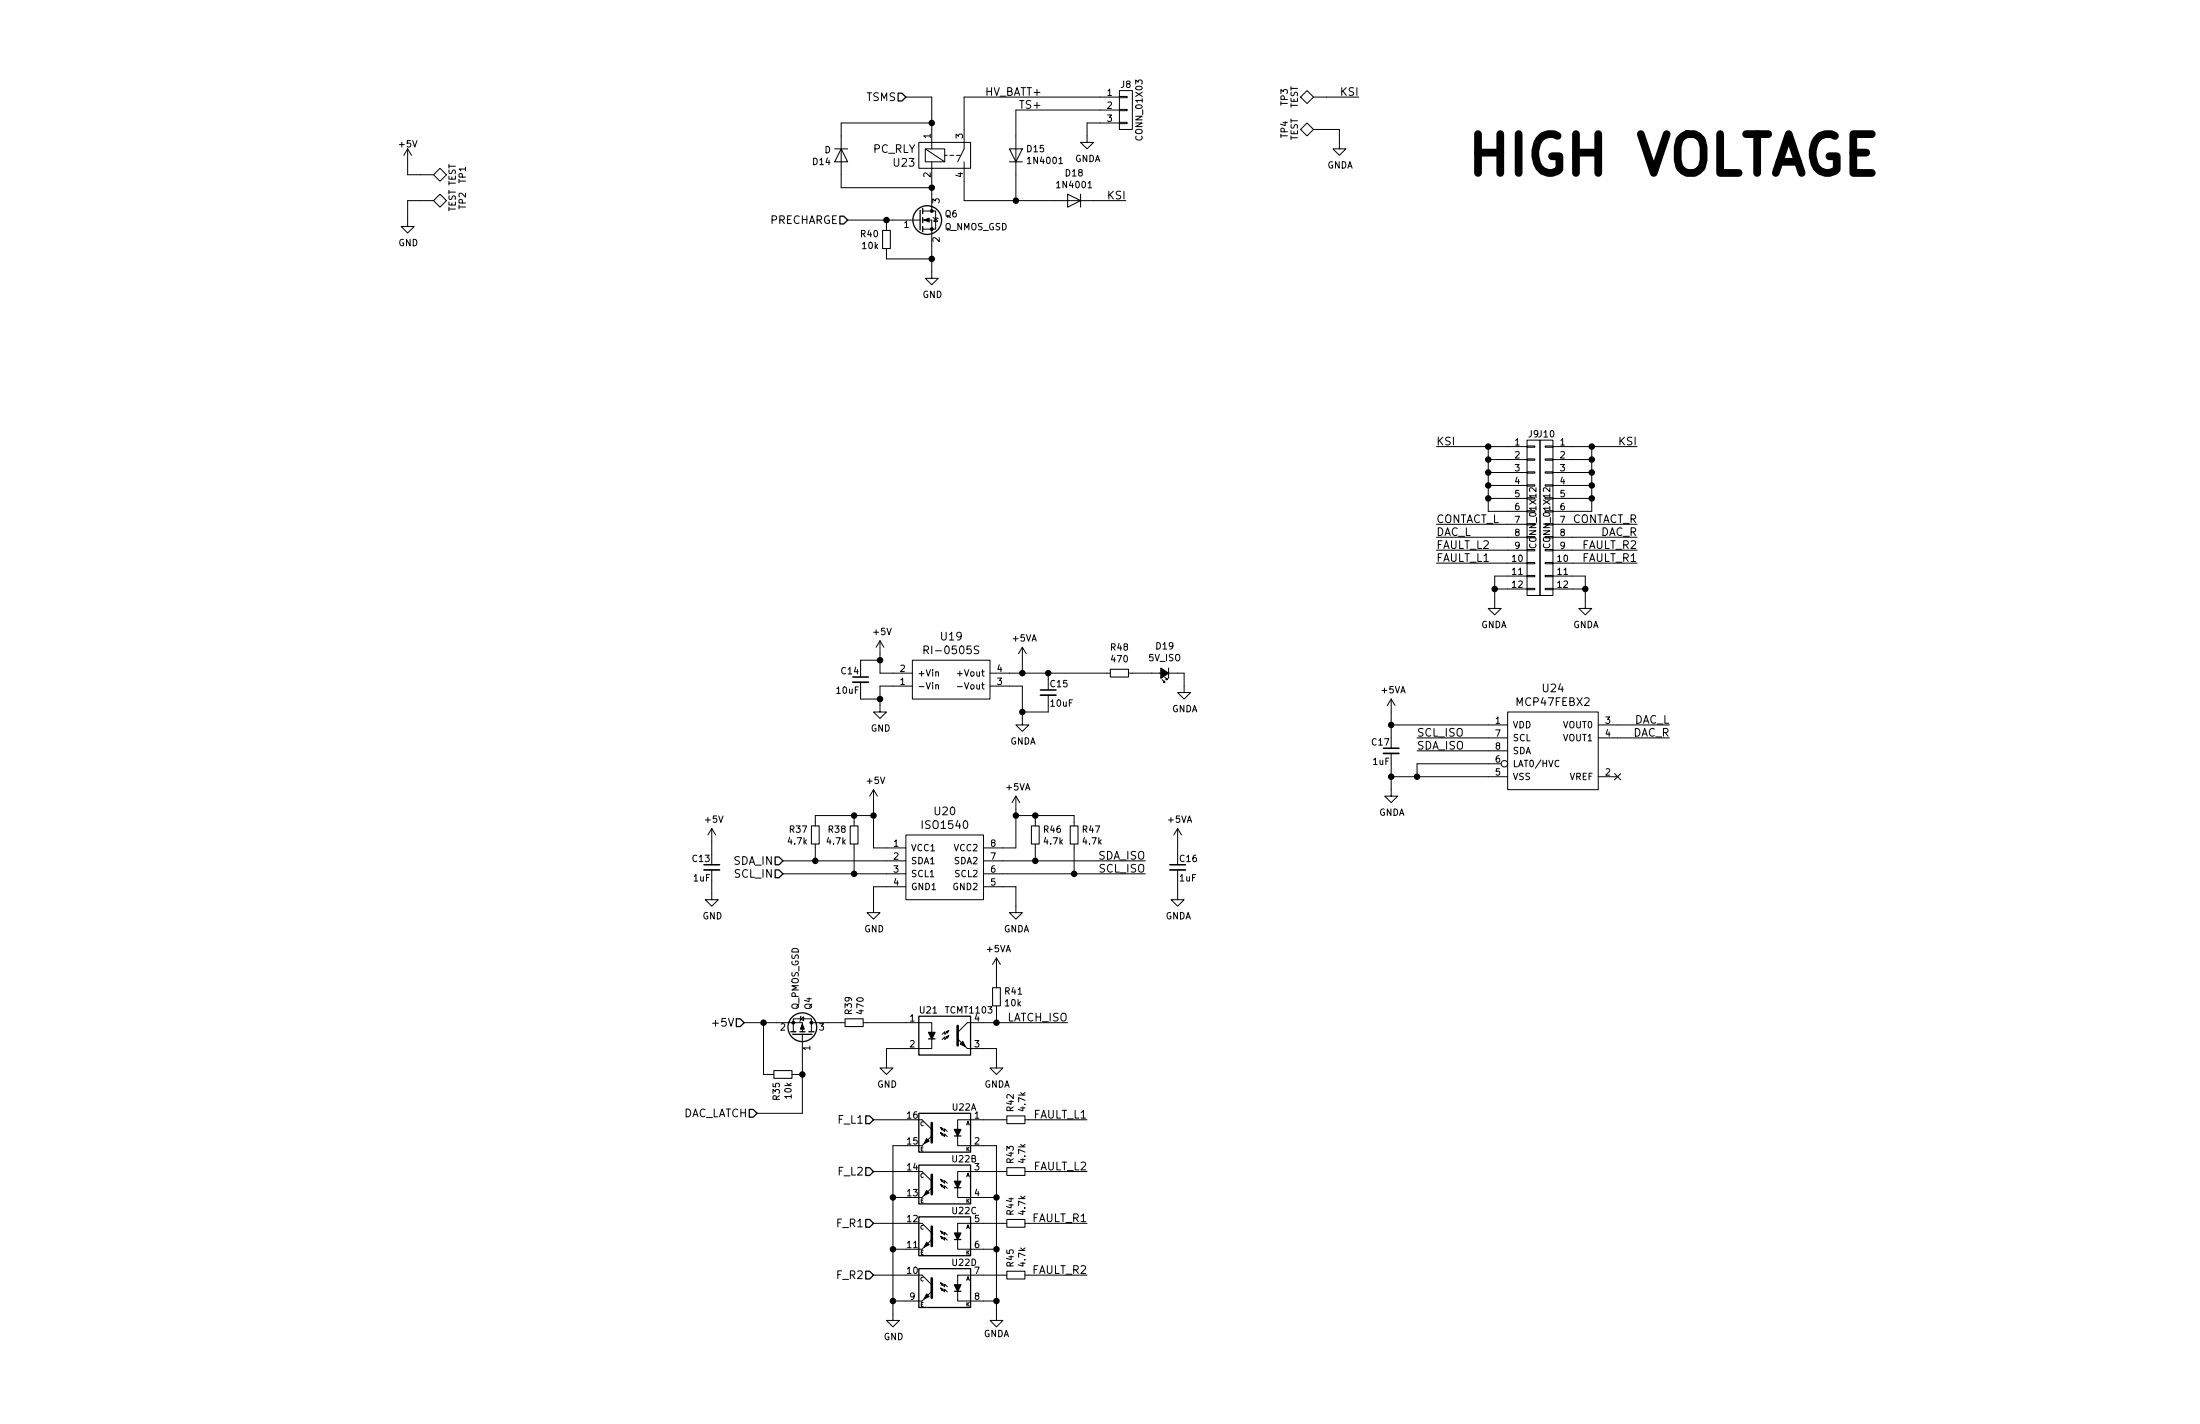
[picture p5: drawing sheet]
EESchema Schematic File Version 2
LIBS:VehicleController-rescue
LIBS:UNCAMotorsports
LIBS:power
LIBS:device
LIBS:transistors
LIBS:conn
LIBS:linear
LIBS:regul
LIBS:74xx
LIBS:cmos4000
LIBS:adc-dac
LIBS:memory
LIBS:xilinx
LIBS:microcontrollers
LIBS:dsp
LIBS:microchip
LIBS:analog_switches
LIBS:motorola
LIBS:texas
LIBS:intel
LIBS:audio
LIBS:interface
LIBS:digital-audio
LIBS:philips
LIBS:display
LIBS:cypress
LIBS:siliconi
LIBS:opto
LIBS:atmel
LIBS:contrib
LIBS:valves
LIBS:Common-Parts-Library-CPL
LIBS:relays
LIBS:SystemBlocks
LIBS:dc-dc
LIBS:Power_Management
LIBS:switches
LIBS:VehicleController-cache
EELAYER 25 0
EELAYER END
$Descr B 17000 11000
encoding utf-8
Sheet 5 5
Title "Vehicle Controller"
Date "2017-03-11"
Rev "001"
Comp "UNC Asheville Motorsports"
Comment1 ""
Comment2 ""
Comment3 ""
Comment4 ""
$EndDescr
$Comp
L ISO1540 U20
U 1 1
P 7300 6700
F 0 "U20" H 7300 7137 60  0000 C CNN
F 1 "ISO1540" H 7300 7031 60  0000 C CNN
F 2 "SMD_Packages:SOIC-8-N" H 7300 6700 60  0001 C CNN
F 3 "" H 7300 6700 60  0000 C CNN
	1    7300 6700
	1    0    0    -1  
$EndComp
$Comp
L +5VA #PWR071
U 1 1
P 7850 6250
F 0 "#PWR071" H 7850 6100 50  0001 C CNN
F 1 "+5VA" H 7865 6423 50  0000 C CNN
F 2 "" H 7850 6250 50  0000 C CNN
F 3 "" H 7850 6250 50  0000 C CNN
	1    7850 6250
	1    0    0    -1  
$EndComp
$Comp
L R_Small R46
U 1 1
P 8000 6450
F 0 "R46" H 8059 6496 50  0000 L CNN
F 1 "4.7k" H 8059 6405 50  0000 L CNN
F 2 "Resistors_SMD:R_0805_HandSoldering" H 8000 6450 50  0001 C CNN
F 3 "" H 8000 6450 50  0000 C CNN
	1    8000 6450
	1    0    0    -1  
$EndComp
Text Label 8850 6650 2    60   ~ 0
SDA_ISO
Text Label 8850 6750 2    60   ~ 0
SCL_ISO
$Comp
L R_Small R47
U 1 1
P 8300 6450
F 0 "R47" H 8359 6496 50  0000 L CNN
F 1 "4.7k" H 8359 6405 50  0000 L CNN
F 2 "Resistors_SMD:R_0805_HandSoldering" H 8300 6450 50  0001 C CNN
F 3 "" H 8300 6450 50  0000 C CNN
	1    8300 6450
	1    0    0    -1  
$EndComp
$Comp
L GNDA #PWR072
U 1 1
P 7850 7000
F 0 "#PWR072" H 7850 6750 50  0001 C CNN
F 1 "GNDA" H 7855 6827 50  0000 C CNN
F 2 "" H 7850 7000 50  0000 C CNN
F 3 "" H 7850 7000 50  0000 C CNN
	1    7850 7000
	1    0    0    -1  
$EndComp
$Comp
L GND #PWR073
U 1 1
P 6750 7000
F 0 "#PWR073" H 6750 6750 50  0001 C CNN
F 1 "GND" H 6755 6827 50  0000 C CNN
F 2 "" H 6750 7000 50  0000 C CNN
F 3 "" H 6750 7000 50  0000 C CNN
	1    6750 7000
	1    0    0    -1  
$EndComp
Text Notes 11350 1350 0    300  ~ 60
HIGH VOLTAGE
$Comp
L RI-0505S U19
U 1 1
P 7350 5250
F 0 "U19" H 7350 5587 60  0000 C CNN
F 1 "RI-0505S" H 7350 5481 60  0000 C CNN
F 2 "UNCAMotorsports:RI-0505S" H 7350 5250 60  0001 C CNN
F 3 "" H 7350 5250 60  0001 C CNN
	1    7350 5250
	1    0    0    -1  
$EndComp
$Comp
L +5VA #PWR074
U 1 1
P 7900 5100
F 0 "#PWR074" H 7900 4950 50  0001 C CNN
F 1 "+5VA" H 7915 5273 50  0000 C CNN
F 2 "" H 7900 5100 50  0000 C CNN
F 3 "" H 7900 5100 50  0000 C CNN
	1    7900 5100
	1    0    0    -1  
$EndComp
$Comp
L GNDA #PWR075
U 1 1
P 7900 5550
F 0 "#PWR075" H 7900 5300 50  0001 C CNN
F 1 "GNDA" H 7905 5377 50  0000 C CNN
F 2 "" H 7900 5550 50  0000 C CNN
F 3 "" H 7900 5550 50  0000 C CNN
	1    7900 5550
	1    0    0    -1  
$EndComp
$Comp
L MCP47FEBX2 U24
U 1 1
P 12000 5800
F 0 "U24" H 12000 6287 60  0000 C CNN
F 1 "MCP47FEBX2" H 12000 6181 60  0000 C CNN
F 2 "Housings_SSOP:TSSOP-8_4.4x3mm_Pitch0.65mm" H 11800 5950 60  0001 C CNN
F 3 "" H 11800 5950 60  0000 C CNN
	1    12000 5800
	1    0    0    -1  
$EndComp
Text Label 10950 5700 0    60   ~ 0
SCL_ISO
Text Label 10950 5800 0    60   ~ 0
SDA_ISO
Text Label 12900 5600 2    60   ~ 0
DAC_L
Text Label 12900 5700 2    60   ~ 0
DAC_R
NoConn ~ 12500 6000
$Comp
L GNDA #PWR076
U 1 1
P 10750 6100
F 0 "#PWR076" H 10750 5850 50  0001 C CNN
F 1 "GNDA" H 10755 5927 50  0000 C CNN
F 2 "" H 10750 6100 50  0000 C CNN
F 3 "" H 10750 6100 50  0000 C CNN
	1    10750 6100
	1    0    0    -1  
$EndComp
$Comp
L +5VA #PWR077
U 1 1
P 10750 5500
F 0 "#PWR077" H 10750 5350 50  0001 C CNN
F 1 "+5VA" H 10765 5673 50  0000 C CNN
F 2 "" H 10750 5500 50  0000 C CNN
F 3 "" H 10750 5500 50  0000 C CNN
	1    10750 5500
	1    0    0    -1  
$EndComp
Text HLabel 6050 6650 0    60   Input ~ 0
SDA_IN
Text HLabel 6050 6750 0    60   Input ~ 0
SCL_IN
$Comp
L GND #PWR078
U 1 1
P 6800 5450
F 0 "#PWR078" H 6800 5200 50  0001 C CNN
F 1 "GND" H 6805 5277 50  0000 C CNN
F 2 "" H 6800 5450 50  0000 C CNN
F 3 "" H 6800 5450 50  0000 C CNN
	1    6800 5450
	1    0    0    -1  
$EndComp
$Comp
L +5V #PWR079
U 1 1
P 6800 5050
F 0 "#PWR079" H 6800 4900 50  0001 C CNN
F 1 "+5V" H 6815 5223 50  0000 C CNN
F 2 "" H 6800 5050 50  0000 C CNN
F 3 "" H 6800 5050 50  0000 C CNN
	1    6800 5050
	1    0    0    -1  
$EndComp
$Comp
L +5V #PWR080
U 1 1
P 6750 6200
F 0 "#PWR080" H 6750 6050 50  0001 C CNN
F 1 "+5V" H 6765 6373 50  0000 C CNN
F 2 "" H 6750 6200 50  0000 C CNN
F 3 "" H 6750 6200 50  0000 C CNN
	1    6750 6200
	1    0    0    -1  
$EndComp
$Comp
L R_Small R37
U 1 1
P 6300 6450
F 0 "R37" H 6359 6496 50  0000 L CNN
F 1 "4.7k" H 6359 6405 50  0000 L CNN
F 2 "Resistors_SMD:R_0805_HandSoldering" H 6300 6450 50  0001 C CNN
F 3 "" H 6300 6450 50  0000 C CNN
	1    6300 6450
	-1   0    0    -1  
$EndComp
$Comp
L R_Small R38
U 1 1
P 6600 6450
F 0 "R38" H 6659 6496 50  0000 L CNN
F 1 "4.7k" H 6659 6405 50  0000 L CNN
F 2 "Resistors_SMD:R_0805_HandSoldering" H 6600 6450 50  0001 C CNN
F 3 "" H 6600 6450 50  0000 C CNN
	1    6600 6450
	-1   0    0    -1  
$EndComp
Text Label 12650 3450 2    60   ~ 0
KSI
Text Label 12650 4050 2    60   ~ 0
CONTACT_R
$Comp
L GNDA #PWR081
U 1 1
P 11550 4650
F 0 "#PWR081" H 11550 4400 50  0001 C CNN
F 1 "GNDA" H 11555 4477 50  0000 C CNN
F 2 "" H 11550 4650 50  0000 C CNN
F 3 "" H 11550 4650 50  0000 C CNN
	1    11550 4650
	-1   0    0    -1  
$EndComp
Text Label 12650 4150 2    60   ~ 0
DAC_R
Text Label 11100 3450 0    60   ~ 0
KSI
$Comp
L GNDA #PWR082
U 1 1
P 12250 4650
F 0 "#PWR082" H 12250 4400 50  0001 C CNN
F 1 "GNDA" H 12255 4477 50  0000 C CNN
F 2 "" H 12250 4650 50  0000 C CNN
F 3 "" H 12250 4650 50  0000 C CNN
	1    12250 4650
	1    0    0    -1  
$EndComp
Text Label 11100 4150 0    60   ~ 0
DAC_L
$Comp
L GND #PWR083
U 1 1
P 7200 2100
F 0 "#PWR083" H 7200 1850 50  0001 C CNN
F 1 "GND" H 7205 1927 50  0000 C CNN
F 2 "" H 7200 2100 50  0000 C CNN
F 3 "" H 7200 2100 50  0000 C CNN
	1    7200 2100
	1    0    0    -1  
$EndComp
Text Label 8700 1550 2    60   ~ 0
KSI
Text HLabel 6550 1700 0    60   Input ~ 0
PRECHARGE
$Comp
L D D18
U 1 1
P 8300 1550
F 0 "D18" H 8300 1766 50  0000 C CNN
F 1 "1N4001" H 8300 1675 50  0000 C CNN
F 2 "Diodes_SMD:SMA_Handsoldering" H -2300 450 50  0001 C CNN
F 3 "" H -2300 450 50  0001 C CNN
	1    8300 1550
	-1   0    0    -1  
$EndComp
$Comp
L LED_Small_ALT D19
U 1 1
P 9000 5200
F 0 "D19" H 9000 4995 50  0000 C CNN
F 1 "5V_ISO" H 9000 5086 50  0000 C CNN
F 2 "LEDs:LED-0805" V 450 550 50  0001 C CNN
F 3 "" V 450 550 50  0001 C CNN
	1    9000 5200
	-1   0    0    1   
$EndComp
$Comp
L R_Small R48
U 1 1
P 8650 5200
F 0 "R48" V 8846 5200 50  0000 C CNN
F 1 "470" V 8755 5200 50  0000 C CNN
F 2 "Resistors_SMD:R_0805_HandSoldering" H 8650 5200 50  0001 C CNN
F 3 "" H 8650 5200 50  0000 C CNN
	1    8650 5200
	0    -1   -1   0   
$EndComp
$Comp
L GNDA #PWR084
U 1 1
P 9150 5300
F 0 "#PWR084" H 9150 5050 50  0001 C CNN
F 1 "GNDA" H 9155 5127 50  0000 C CNN
F 2 "" H 9150 5300 50  0000 C CNN
F 3 "" H 9150 5300 50  0000 C CNN
	1    9150 5300
	1    0    0    -1  
$EndComp
$Comp
L D D15
U 1 1
P 7850 1200
F 0 "D15" V 7896 1279 50  0000 L CNN
F 1 "1N4001" V 7805 1279 50  0000 L CNN
F 2 "Diodes_SMD:SMA_Handsoldering" H -2750 100 50  0001 C CNN
F 3 "" H -2750 100 50  0001 C CNN
	1    7850 1200
	0    1    -1   0   
$EndComp
$Comp
L R_Small R40
U 1 1
P 6850 1850
F 0 "R40" H 6909 1896 50  0000 L CNN
F 1 "10k" H 6909 1805 50  0000 L CNN
F 2 "Resistors_SMD:R_0805_HandSoldering" H 6850 1850 50  0001 C CNN
F 3 "" H 6850 1850 50  0000 C CNN
	1    6850 1850
	-1   0    0    -1  
$EndComp
Text Label 8050 850  2    60   ~ 0
TS+
Text HLabel 7000 750  0    60   Input ~ 0
TSMS
Text Label 8050 750  2    60   ~ 0
HV_BATT+
$Comp
L GNDA #PWR085
U 1 1
P 8400 1050
F 0 "#PWR085" H 8400 800 50  0001 C CNN
F 1 "GNDA" H 8405 877 50  0000 C CNN
F 2 "" H 8400 1050 50  0000 C CNN
F 3 "" H 8400 1050 50  0000 C CNN
	1    8400 1050
	1    0    0    -1  
$EndComp
$Comp
L CONN_01X03 J8
U 1 1
P 8700 850
F 0 "J8" H 8700 1050 50  0000 C CNN
F 1 "CONN_01X03" V 8800 850 50  0000 C CNN
F 2 "Pin_Headers:Pin_Header_Straight_1x03" H 8700 850 50  0001 C CNN
F 3 "" H 8700 850 50  0001 C CNN
	1    8700 850 
	1    0    0    -1  
$EndComp
$Comp
L C_Small C14
U 1 1
P 6650 5250
F 0 "C14" H 6660 5320 50  0000 L CNN
F 1 "10uF" H 6660 5170 50  0000 L CNN
F 2 "Capacitors_SMD:C_0805_HandSoldering" H 6650 5250 50  0001 C CNN
F 3 "" H 6650 5250 50  0001 C CNN
	1    6650 5250
	-1   0    0    -1  
$EndComp
$Comp
L C_Small C17
U 1 1
P 10750 5800
F 0 "C17" H 10760 5870 50  0000 L CNN
F 1 "1uF" H 10760 5720 50  0000 L CNN
F 2 "Capacitors_SMD:C_0805_HandSoldering" H 10750 5800 50  0001 C CNN
F 3 "" H 10750 5800 50  0001 C CNN
	1    10750 5800
	-1   0    0    -1  
$EndComp
$Comp
L C_Small C15
U 1 1
P 8100 5350
F 0 "C15" H 8110 5420 50  0000 L CNN
F 1 "10uF" H 8110 5270 50  0000 L CNN
F 2 "Capacitors_SMD:C_0805_HandSoldering" H 8100 5350 50  0001 C CNN
F 3 "" H 8100 5350 50  0001 C CNN
	1    8100 5350
	1    0    0    -1  
$EndComp
$Comp
L C_Small C13
U 1 1
P 5500 6700
F 0 "C13" H 5510 6770 50  0000 L CNN
F 1 "1uF" H 5510 6620 50  0000 L CNN
F 2 "Capacitors_SMD:C_0805_HandSoldering" H 5500 6700 50  0001 C CNN
F 3 "" H 5500 6700 50  0001 C CNN
	1    5500 6700
	-1   0    0    -1  
$EndComp
$Comp
L +5V #PWR086
U 1 1
P 5500 6500
F 0 "#PWR086" H 5500 6350 50  0001 C CNN
F 1 "+5V" H 5515 6673 50  0000 C CNN
F 2 "" H 5500 6500 50  0000 C CNN
F 3 "" H 5500 6500 50  0000 C CNN
	1    5500 6500
	1    0    0    -1  
$EndComp
$Comp
L GND #PWR087
U 1 1
P 5500 6900
F 0 "#PWR087" H 5500 6650 50  0001 C CNN
F 1 "GND" H 5505 6727 50  0000 C CNN
F 2 "" H 5500 6900 50  0000 C CNN
F 3 "" H 5500 6900 50  0000 C CNN
	1    5500 6900
	1    0    0    -1  
$EndComp
$Comp
L C_Small C16
U 1 1
P 9100 6700
F 0 "C16" H 9110 6770 50  0000 L CNN
F 1 "1uF" H 9110 6620 50  0000 L CNN
F 2 "Capacitors_SMD:C_0805_HandSoldering" H 9100 6700 50  0001 C CNN
F 3 "" H 9100 6700 50  0001 C CNN
	1    9100 6700
	1    0    0    -1  
$EndComp
$Comp
L +5VA #PWR088
U 1 1
P 9100 6500
F 0 "#PWR088" H 9100 6350 50  0001 C CNN
F 1 "+5VA" H 9115 6673 50  0000 C CNN
F 2 "" H 9100 6500 50  0000 C CNN
F 3 "" H 9100 6500 50  0000 C CNN
	1    9100 6500
	1    0    0    -1  
$EndComp
$Comp
L GNDA #PWR089
U 1 1
P 9100 6900
F 0 "#PWR089" H 9100 6650 50  0001 C CNN
F 1 "GNDA" H 9105 6727 50  0000 C CNN
F 2 "" H 9100 6900 50  0000 C CNN
F 3 "" H 9100 6900 50  0000 C CNN
	1    9100 6900
	1    0    0    -1  
$EndComp
$Comp
L CONN_01X12 J9
U 1 1
P 11850 4000
F 0 "J9" H 11850 4650 50  0000 C CNN
F 1 "CONN_01X12" V 11950 4000 50  0000 C CNN
F 2 "Connectors_Molex:Molex_NanoFit_2x06x2.50mm_Straight" H 11850 4000 50  0001 C CNN
F 3 "" H 11850 4000 50  0001 C CNN
	1    11850 4000
	1    0    0    -1  
$EndComp
$Comp
L CONN_01X12 J10
U 1 1
P 11950 4000
F 0 "J10" H 11950 4650 50  0000 C CNN
F 1 "CONN_01X12" V 12050 4000 50  0000 C CNN
F 2 "Connectors_Molex:Molex_NanoFit_2x06x2.50mm_Straight" H 11950 4000 50  0001 C CNN
F 3 "" H 11950 4000 50  0001 C CNN
	1    11950 4000
	-1   0    0    -1  
$EndComp
$Comp
L Q_NMOS_GSD Q6
U 1 1
P 7100 1700
F 0 "Q6" H 7300 1750 50  0000 L CNN
F 1 "Q_NMOS_GSD" H 7300 1650 50  0000 L CNN
F 2 "TO_SOT_Packages_SMD:SOT-23_Handsoldering" H 7300 1800 50  0001 C CNN
F 3 "" H 7100 1700 50  0001 C CNN
	1    7100 1700
	1    0    0    -1  
$EndComp
$Comp
L TEST TP1
U 1 1
P 3250 1350
F 0 "TP1" H 3250 1650 50  0000 C BNN
F 1 "TEST" H 3250 1600 50  0000 C CNN
F 2 "Measurement_Points:Measurement_Point_Round-SMD-Pad_Big" H 3250 1350 50  0001 C CNN
F 3 "" H 3250 1350 50  0001 C CNN
	1    3250 1350
	0    1    1    0   
$EndComp
$Comp
L TEST TP2
U 1 1
P 3250 1550
F 0 "TP2" H 3250 1850 50  0000 C BNN
F 1 "TEST" H 3250 1800 50  0000 C CNN
F 2 "Measurement_Points:Measurement_Point_Round-SMD-Pad_Big" H 3250 1550 50  0001 C CNN
F 3 "" H 3250 1550 50  0001 C CNN
	1    3250 1550
	0    1    1    0   
$EndComp
$Comp
L TEST TP3
U 1 1
P 10250 750
F 0 "TP3" H 10250 1050 50  0000 C BNN
F 1 "TEST" H 10250 1000 50  0000 C CNN
F 2 "Measurement_Points:Measurement_Point_Round-SMD-Pad_Big" H 10250 750 50  0001 C CNN
F 3 "" H 10250 750 50  0001 C CNN
	1    10250 750 
	0    -1   -1   0   
$EndComp
$Comp
L TEST TP4
U 1 1
P 10250 1000
F 0 "TP4" H 10250 1300 50  0000 C BNN
F 1 "TEST" H 10250 1250 50  0000 C CNN
F 2 "Measurement_Points:Measurement_Point_Round-SMD-Pad_Big" H 10250 1000 50  0001 C CNN
F 3 "" H 10250 1000 50  0001 C CNN
	1    10250 1000
	0    -1   -1   0   
$EndComp
$Comp
L GNDA #PWR090
U 1 1
P 10350 1100
F 0 "#PWR090" H 10350 850 50  0001 C CNN
F 1 "GNDA" H 10355 927 50  0000 C CNN
F 2 "" H 10350 1100 50  0000 C CNN
F 3 "" H 10350 1100 50  0000 C CNN
	1    10350 1100
	1    0    0    -1  
$EndComp
$Comp
L +5V #PWR091
U 1 1
P 3150 1250
F 0 "#PWR091" H 3150 1100 50  0001 C CNN
F 1 "+5V" H 3150 1390 50  0000 C CNN
F 2 "" H 3150 1250 50  0001 C CNN
F 3 "" H 3150 1250 50  0001 C CNN
	1    3150 1250
	1    0    0    -1  
$EndComp
$Comp
L GND #PWR092
U 1 1
P 3150 1700
F 0 "#PWR092" H 3150 1450 50  0001 C CNN
F 1 "GND" H 3155 1527 50  0000 C CNN
F 2 "" H 3150 1700 50  0000 C CNN
F 3 "" H 3150 1700 50  0000 C CNN
	1    3150 1700
	1    0    0    -1  
$EndComp
Text Label 10500 750  2    60   ~ 0
KSI
Text Label 12650 4350 2    60   ~ 0
FAULT_R2
Text Label 12650 4250 2    60   ~ 0
FAULT_R1
Text Label 11100 4250 0    60   ~ 0
FAULT_L1
Text Label 11100 4350 0    60   ~ 0
FAULT_L2
$Comp
L GNDA #PWR093
U 1 1
P 7700 10150
F 0 "#PWR093" H 7700 9900 50  0001 C CNN
F 1 "GNDA" H 7700 10000 50  0000 C CNN
F 2 "" H 7700 10150 50  0001 C CNN
F 3 "" H 7700 10150 50  0001 C CNN
	1    7700 10150
	1    0    0    -1  
$EndComp
$Comp
L Q_PMOS_GSD Q4
U 1 1
P 6200 8000
F 0 "Q4" H 6400 8050 50  0000 L CNN
F 1 "Q_PMOS_GSD" H 6400 7950 50  0000 L CNN
F 2 "TO_SOT_Packages_SMD:SOT-23_Handsoldering" H 6400 8100 50  0001 C CNN
F 3 "" H 6200 8000 50  0001 C CNN
	1    6200 8000
	0    1    -1   0   
$EndComp
$Comp
L R_Small R45
U 1 1
P 7850 9850
F 0 "R45" H 7909 9896 50  0000 L CNN
F 1 "4.7k" H 7909 9805 50  0000 L CNN
F 2 "Resistors_SMD:R_0805_HandSoldering" H 7850 9850 50  0001 C CNN
F 3 "" H 7850 9850 50  0000 C CNN
	1    7850 9850
	0    -1   -1   0   
$EndComp
$Comp
L R_Small R44
U 1 1
P 7850 9450
F 0 "R44" H 7909 9496 50  0000 L CNN
F 1 "4.7k" H 7909 9405 50  0000 L CNN
F 2 "Resistors_SMD:R_0805_HandSoldering" H 7850 9450 50  0001 C CNN
F 3 "" H 7850 9450 50  0000 C CNN
	1    7850 9450
	0    -1   -1   0   
$EndComp
$Comp
L R_Small R43
U 1 1
P 7850 9050
F 0 "R43" H 7909 9096 50  0000 L CNN
F 1 "4.7k" H 7909 9005 50  0000 L CNN
F 2 "Resistors_SMD:R_0805_HandSoldering" H 7850 9050 50  0001 C CNN
F 3 "" H 7850 9050 50  0000 C CNN
	1    7850 9050
	0    -1   -1   0   
$EndComp
$Comp
L R_Small R42
U 1 1
P 7850 8650
F 0 "R42" H 7909 8696 50  0000 L CNN
F 1 "4.7k" H 7909 8605 50  0000 L CNN
F 2 "Resistors_SMD:R_0805_HandSoldering" H 7850 8650 50  0001 C CNN
F 3 "" H 7850 8650 50  0000 C CNN
	1    7850 8650
	0    -1   -1   0   
$EndComp
$Comp
L OPTO-TRANSISTOR-4 U22
U 4 1
P 7300 9950
F 0 "U22" H 7150 10150 50  0000 C CNN
F 1 "OPTO-TRANSISTOR-4" H 7300 10184 50  0001 C CNN
F 2 "UNCAMotorsports:SOIC16" H -2250 5500 50  0001 L CIN
F 3 "" H -2050 5700 50  0001 L CNN
	4    7300 9950
	-1   0    0    -1  
$EndComp
$Comp
L OPTO-TRANSISTOR-4 U22
U 3 1
P 7300 9550
F 0 "U22" H 7150 9750 50  0000 C CNN
F 1 "OPTO-TRANSISTOR-4" H 7300 9784 50  0001 C CNN
F 2 "UNCAMotorsports:SOIC16" H -2250 5100 50  0001 L CIN
F 3 "" H -2050 5300 50  0001 L CNN
	3    7300 9550
	-1   0    0    -1  
$EndComp
$Comp
L OPTO-TRANSISTOR-4 U22
U 2 1
P 7300 9150
F 0 "U22" H 7150 9350 50  0000 C CNN
F 1 "OPTO-TRANSISTOR-4" H 7300 9384 50  0001 C CNN
F 2 "UNCAMotorsports:SOIC16" H -2250 4700 50  0001 L CIN
F 3 "" H -2050 4900 50  0001 L CNN
	2    7300 9150
	-1   0    0    -1  
$EndComp
$Comp
L GND #PWR094
U 1 1
P 6900 10150
F 0 "#PWR094" H 6950 10200 50  0001 C CNN
F 1 "GND" H 6905 9977 50  0000 C CNN
F 2 "" H -1500 1050 50  0001 C CNN
F 3 "" H -1500 1050 50  0001 C CNN
	1    6900 10150
	1    0    0    -1  
$EndComp
Text HLabel 6750 9850 0    60   Input ~ 0
F_R2
Text HLabel 6750 9450 0    60   Input ~ 0
F_R1
Text HLabel 6750 9050 0    60   Input ~ 0
F_L2
Text HLabel 6750 8650 0    60   Input ~ 0
F_L1
Text Label 8400 9850 2    60   ~ 0
FAULT_R2
Text Label 8400 9450 2    60   ~ 0
FAULT_R1
Text Label 8400 9050 2    60   ~ 0
FAULT_L2
Text Label 8400 8650 2    60   ~ 0
FAULT_L1
$Comp
L OPTO-TRANSISTOR-4 U22
U 1 1
P 7300 8750
F 0 "U22" H 7150 8950 50  0000 C CNN
F 1 "OPTO-TRANSISTOR-4" H 7300 8984 50  0001 C CNN
F 2 "UNCAMotorsports:SOIC16" H -2250 4300 50  0001 L CIN
F 3 "" H -2050 4500 50  0001 L CNN
	1    7300 8750
	-1   0    0    -1  
$EndComp
$Comp
L TCMT1103 U21
U 1 1
P 7300 8000
F 0 "U21" H 7100 8200 50  0000 L CNN
F 1 "TCMT1103" H 7300 8200 50  0000 L CNN
F 2 "UNCAMotorsports:SSOP-4" H 7100 7800 50  0001 L CIN
F 3 "" H 7300 8000 50  0001 L CNN
	1    7300 8000
	1    0    0    -1  
$EndComp
$Comp
L GND #PWR095
U 1 1
P 6850 8200
F 0 "#PWR095" H 6850 7950 50  0001 C CNN
F 1 "GND" H 6855 8027 50  0000 C CNN
F 2 "" H 6850 8200 50  0000 C CNN
F 3 "" H 6850 8200 50  0000 C CNN
	1    6850 8200
	1    0    0    -1  
$EndComp
Text HLabel 5750 7900 0    60   Input ~ 0
+5V
Text HLabel 5850 8600 0    60   Input ~ 0
DAC_LATCH
$Comp
L R_Small R35
U 1 1
P 6050 8300
F 0 "R35" H 5992 8254 50  0000 R CNN
F 1 "10k" H 5992 8345 50  0000 R CNN
F 2 "Resistors_SMD:R_0805_HandSoldering" H 6050 8300 50  0001 C CNN
F 3 "" H 6050 8300 50  0000 C CNN
	1    6050 8300
	0    1    -1   0   
$EndComp
$Comp
L R_Small R39
U 1 1
P 6600 7900
F 0 "R39" H 6659 7946 50  0000 L CNN
F 1 "470" H 6659 7855 50  0000 L CNN
F 2 "Resistors_SMD:R_0805_HandSoldering" H 6600 7900 50  0001 C CNN
F 3 "" H 6600 7900 50  0000 C CNN
	1    6600 7900
	0    -1   -1   0   
$EndComp
$Comp
L +5VA #PWR096
U 1 1
P 7700 7500
F 0 "#PWR096" H 7700 7350 50  0001 C CNN
F 1 "+5VA" H 7715 7673 50  0000 C CNN
F 2 "" H 7700 7500 50  0000 C CNN
F 3 "" H 7700 7500 50  0000 C CNN
	1    7700 7500
	1    0    0    -1  
$EndComp
$Comp
L R_Small R41
U 1 1
P 7700 7700
F 0 "R41" H 7759 7746 50  0000 L CNN
F 1 "10k" H 7759 7655 50  0000 L CNN
F 2 "Resistors_SMD:R_0805_HandSoldering" H 7700 7700 50  0001 C CNN
F 3 "" H 7700 7700 50  0000 C CNN
	1    7700 7700
	1    0    0    -1  
$EndComp
Text Label 8250 7900 2    60   ~ 0
LATCH_ISO
$Comp
L GNDA #PWR097
U 1 1
P 7700 8200
F 0 "#PWR097" H 7700 7950 50  0001 C CNN
F 1 "GNDA" H 7705 8027 50  0000 C CNN
F 2 "" H 7700 8200 50  0000 C CNN
F 3 "" H 7700 8200 50  0000 C CNN
	1    7700 8200
	1    0    0    -1  
$EndComp
Text Label 11100 4050 0    60   ~ 0
CONTACT_L
Connection ~ 10950 6000
Wire Wire Line
	10950 5900 10950 6000
Wire Wire Line
	12150 4250 12650 4250
Wire Wire Line
	12650 4350 12150 4350
Wire Wire Line
	11650 4350 11100 4350
Wire Wire Line
	11650 4250 11100 4250
Wire Wire Line
	10250 750  10500 750 
Wire Wire Line
	3150 1550 3250 1550
Wire Wire Line
	3150 1700 3150 1550
Wire Wire Line
	3150 1350 3250 1350
Wire Wire Line
	3150 1250 3150 1350
Wire Wire Line
	10350 1000 10350 1100
Wire Wire Line
	10250 1000 10350 1000
Wire Wire Line
	9100 6900 9100 6800
Wire Wire Line
	9100 6500 9100 6600
Wire Wire Line
	5500 6600 5500 6500
Wire Wire Line
	5500 6900 5500 6800
Connection ~ 7900 5500
Wire Wire Line
	8100 5500 7900 5500
Wire Wire Line
	8100 5450 8100 5500
Connection ~ 8100 5200
Wire Wire Line
	8100 5250 8100 5200
Connection ~ 10750 6000
Connection ~ 10750 5600
Connection ~ 6800 5400
Wire Wire Line
	6650 5400 6800 5400
Wire Wire Line
	6650 5350 6650 5400
Connection ~ 6800 5100
Wire Wire Line
	6650 5100 6800 5100
Wire Wire Line
	6650 5150 6650 5100
Wire Wire Line
	8400 950  8500 950 
Wire Wire Line
	8400 1050 8400 950 
Wire Wire Line
	7850 6550 7750 6550
Wire Wire Line
	7850 6250 7850 6300
Wire Wire Line
	7850 6300 7850 6550
Wire Wire Line
	7850 6300 8000 6300
Wire Wire Line
	8000 6300 8300 6300
Wire Wire Line
	8000 6300 8000 6350
Connection ~ 7850 6300
Wire Wire Line
	7750 6650 8000 6650
Wire Wire Line
	8000 6650 8850 6650
Wire Wire Line
	8000 6650 8000 6550
Connection ~ 8000 6650
Wire Wire Line
	7750 6750 8300 6750
Wire Wire Line
	8300 6750 8850 6750
Wire Wire Line
	8300 6300 8300 6350
Connection ~ 8000 6300
Wire Wire Line
	8300 6550 8300 6750
Connection ~ 8300 6750
Wire Wire Line
	7750 6850 7850 6850
Wire Wire Line
	7850 6850 7850 7000
Wire Wire Line
	6750 6550 6850 6550
Wire Wire Line
	6750 7000 6750 6850
Wire Wire Line
	6750 6850 6850 6850
Wire Wire Line
	6800 5200 6900 5200
Wire Wire Line
	6800 5300 6900 5300
Wire Wire Line
	7900 5100 7900 5200
Wire Wire Line
	7800 5200 7900 5200
Wire Wire Line
	7900 5200 8100 5200
Wire Wire Line
	8100 5200 8550 5200
Wire Wire Line
	7800 5300 7900 5300
Wire Wire Line
	7900 5300 7900 5500
Wire Wire Line
	7900 5500 7900 5550
Wire Wire Line
	10750 5500 10750 5600
Wire Wire Line
	10750 5600 10750 5700
Wire Wire Line
	10750 5600 11500 5600
Wire Wire Line
	10950 5700 11500 5700
Wire Wire Line
	10950 5800 11500 5800
Wire Wire Line
	10750 6000 10950 6000
Wire Wire Line
	10950 6000 11500 6000
Wire Wire Line
	10750 5900 10750 6000
Wire Wire Line
	10750 6000 10750 6100
Wire Wire Line
	10950 5900 11500 5900
Wire Wire Line
	12500 5600 12900 5600
Wire Wire Line
	12500 5700 12900 5700
Wire Wire Line
	6800 5050 6800 5100
Wire Wire Line
	6800 5100 6800 5200
Wire Wire Line
	6800 5300 6800 5400
Wire Wire Line
	6800 5400 6800 5450
Wire Wire Line
	6050 6650 6300 6650
Wire Wire Line
	6300 6650 6850 6650
Wire Wire Line
	6050 6750 6600 6750
Wire Wire Line
	6600 6750 6850 6750
Wire Wire Line
	6750 6200 6750 6300
Wire Wire Line
	6750 6300 6750 6550
Wire Wire Line
	6300 6350 6300 6300
Wire Wire Line
	6300 6300 6600 6300
Wire Wire Line
	6600 6300 6750 6300
Connection ~ 6750 6300
Wire Wire Line
	6300 6550 6300 6650
Connection ~ 6300 6650
Wire Wire Line
	6600 6350 6600 6300
Connection ~ 6600 6300
Wire Wire Line
	6600 6550 6600 6750
Connection ~ 6600 6750
Wire Wire Line
	12150 3450 12300 3450
Wire Wire Line
	12300 3450 12650 3450
Wire Wire Line
	12650 4050 12150 4050
Wire Wire Line
	11650 4550 11550 4550
Wire Wire Line
	11550 4450 11550 4550
Wire Wire Line
	11550 4550 11550 4650
Wire Wire Line
	12150 4150 12650 4150
Wire Wire Line
	11100 3450 11500 3450
Wire Wire Line
	11500 3450 11650 3450
Wire Wire Line
	12150 4550 12250 4550
Wire Wire Line
	12250 4450 12250 4550
Wire Wire Line
	12250 4550 12250 4650
Wire Wire Line
	11650 4150 11100 4150
Wire Wire Line
	7200 1400 7200 1450
Wire Wire Line
	7200 1450 7200 1500
Wire Wire Line
	7450 1400 7450 1550
Wire Wire Line
	7450 750  8500 750 
Wire Wire Line
	7450 750  7450 1000
Connection ~ 7900 5200
Wire Wire Line
	8750 5200 8900 5200
Wire Wire Line
	9100 5200 9150 5200
Wire Wire Line
	9150 5200 9150 5300
Wire Wire Line
	8450 1550 8700 1550
Wire Wire Line
	7450 1550 7850 1550
Wire Wire Line
	7850 1550 8150 1550
Wire Wire Line
	7850 850  8500 850 
Connection ~ 7850 1550
Wire Wire Line
	7850 850  7850 1050
Wire Wire Line
	7850 1350 7850 1550
Connection ~ 7200 1450
Wire Wire Line
	7200 1900 7200 2000
Wire Wire Line
	7200 2000 7200 2100
Wire Wire Line
	6850 1750 6850 1700
Wire Wire Line
	6550 1700 6850 1700
Wire Wire Line
	6850 1700 6900 1700
Wire Wire Line
	6850 1950 6850 2000
Wire Wire Line
	6850 2000 7200 2000
Connection ~ 7200 2000
Connection ~ 6850 1700
Wire Wire Line
	11500 3450 11500 3550
Wire Wire Line
	11500 3550 11500 3650
Wire Wire Line
	11500 3650 11500 3750
Wire Wire Line
	11500 3750 11500 3850
Wire Wire Line
	11500 3850 11500 3950
Connection ~ 11500 3550
Connection ~ 11500 3450
Connection ~ 11500 3650
Connection ~ 11500 3750
Wire Wire Line
	12300 3450 12300 3550
Wire Wire Line
	12300 3550 12300 3650
Wire Wire Line
	12300 3650 12300 3750
Wire Wire Line
	12300 3750 12300 3850
Wire Wire Line
	12300 3850 12300 3950
Connection ~ 12300 3550
Connection ~ 12300 3450
Connection ~ 12300 3650
Connection ~ 12300 3750
Wire Wire Line
	11500 3850 11650 3850
Wire Wire Line
	11500 3750 11650 3750
Wire Wire Line
	11500 3650 11650 3650
Wire Wire Line
	11650 3550 11500 3550
Wire Wire Line
	12150 3550 12300 3550
Wire Wire Line
	12300 3650 12150 3650
Wire Wire Line
	12300 3750 12150 3750
Wire Wire Line
	12300 3850 12150 3850
Wire Wire Line
	11500 3950 11650 3950
Connection ~ 11500 3850
Wire Wire Line
	12300 3950 12150 3950
Connection ~ 12300 3850
Wire Wire Line
	11550 4450 11650 4450
Connection ~ 11550 4550
Wire Wire Line
	12250 4450 12150 4450
Connection ~ 12250 4550
Wire Wire Line
	7950 9850 8400 9850
Wire Wire Line
	7950 9450 8400 9450
Wire Wire Line
	7950 9050 8400 9050
Wire Wire Line
	7950 8650 8400 8650
Wire Wire Line
	6200 8600 5850 8600
Wire Wire Line
	7600 8100 7700 8100
Wire Wire Line
	7700 8100 7700 8200
Wire Wire Line
	7600 7900 7700 7900
Wire Wire Line
	7700 7900 8250 7900
Wire Wire Line
	7700 7800 7700 7900
Connection ~ 7700 7900
Wire Wire Line
	7700 7500 7700 7600
Wire Wire Line
	6850 8100 7000 8100
Wire Wire Line
	6700 7900 7000 7900
Wire Wire Line
	5750 7900 5900 7900
Wire Wire Line
	5900 7900 6000 7900
Wire Wire Line
	6400 7900 6500 7900
Wire Wire Line
	6150 8300 6200 8300
Wire Wire Line
	6200 8200 6200 8300
Wire Wire Line
	6200 8300 6200 8600
Wire Wire Line
	5950 8300 5900 8300
Wire Wire Line
	5900 8300 5900 7900
Connection ~ 5900 7900
Connection ~ 6200 8300
Wire Wire Line
	6850 8200 6850 8100
Wire Wire Line
	7600 9850 7750 9850
Wire Wire Line
	7600 9450 7750 9450
Wire Wire Line
	7600 9050 7750 9050
Wire Wire Line
	7600 8650 7750 8650
Wire Wire Line
	7600 8850 7700 8850
Wire Wire Line
	7700 8850 7700 9250
Wire Wire Line
	7700 9250 7700 9650
Wire Wire Line
	7700 9650 7700 10050
Wire Wire Line
	7700 10050 7700 10150
Wire Wire Line
	7600 9250 7700 9250
Connection ~ 7700 9250
Wire Wire Line
	7700 9650 7600 9650
Connection ~ 7700 9650
Wire Wire Line
	7700 10050 7600 10050
Connection ~ 7700 10050
Wire Wire Line
	6750 8650 7000 8650
Wire Wire Line
	6750 9450 7000 9450
Wire Wire Line
	6750 9850 7000 9850
Wire Wire Line
	6750 9050 7000 9050
Wire Wire Line
	7000 8850 6900 8850
Wire Wire Line
	6900 8850 6900 9250
Wire Wire Line
	6900 9250 6900 9650
Wire Wire Line
	6900 9650 6900 10050
Wire Wire Line
	6900 10050 6900 10150
Wire Wire Line
	6900 10050 7000 10050
Connection ~ 6900 10050
Wire Wire Line
	6900 9650 7000 9650
Connection ~ 6900 9650
Wire Wire Line
	7000 9250 6900 9250
Connection ~ 6900 9250
Wire Wire Line
	11100 4050 11650 4050
Wire Wire Line
	7000 750  7200 750 
Wire Wire Line
	7200 750  7200 1000
Connection ~ 7200 950 
Wire Wire Line
	6500 1450 7200 1450
Wire Wire Line
	6500 1350 6500 1450
Wire Wire Line
	6500 950  7200 950 
Wire Wire Line
	6500 1050 6500 950 
$Comp
L D D14
U 1 1
P 6500 1200
F 0 "D14" V 6546 1279 50  0000 L CNN
F 1 "D" V 6455 1279 50  0000 L CNN
F 2 "Diodes_SMD:SMA_Handsoldering" H -4100 100 50  0001 C CNN
F 3 "" H -4100 100 50  0001 C CNN
	1    6500 1200
	0    -1   1    0   
$EndComp
$Comp
L Relay_SPST U23
U 1 1
P 7350 1200
F 0 "U23" V 7403 1477 60  0000 L CNN
F 1 "PC_RLY" V 7297 1477 60  0000 L CNN
F 2 "UNCAMotorsports:G6DN-1A" H 7350 1200 60  0001 C CNN
F 3 "" H 7350 1200 60  0001 C CNN
	1    7350 1200
	0    -1   1    0   
$EndComp
$EndSCHEMATC
